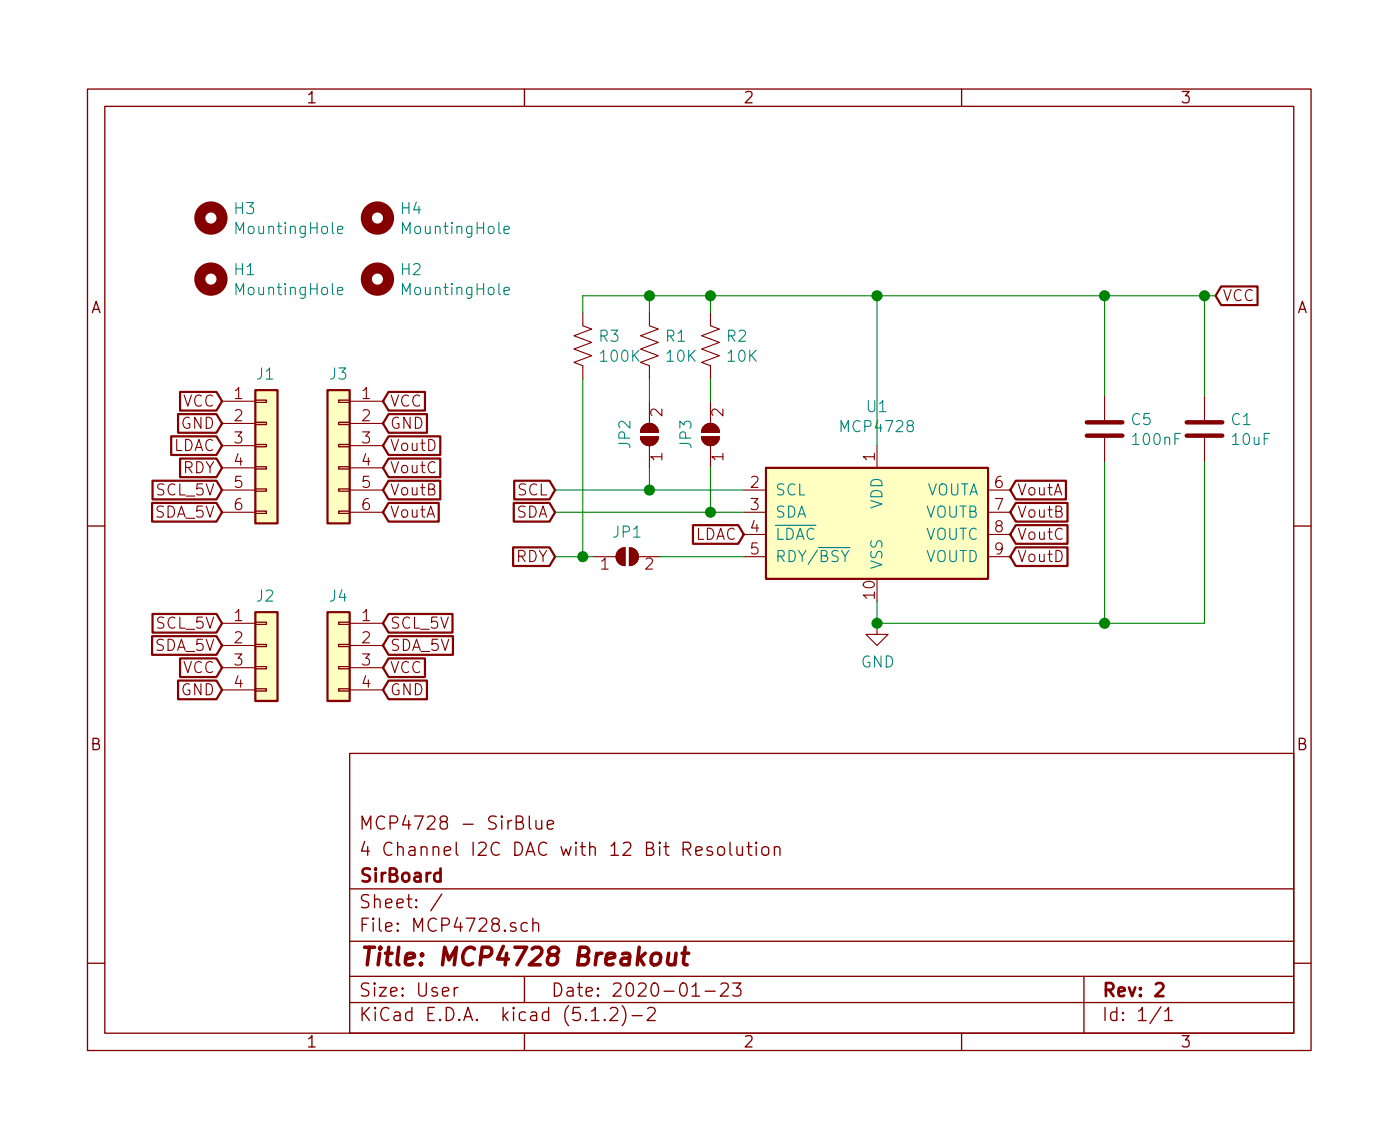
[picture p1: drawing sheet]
EESchema Schematic File Version 4
LIBS:MCP4728-cache
EELAYER 29 0
EELAYER END
$Descr User 6299 5118
encoding utf-8
Sheet 1 1
Title "MCP4728 Breakout "
Date "2020-01-23"
Rev "2"
Comp "SirBoard"
Comment1 "4 Channel I2C DAC with 12 Bit Resolution"
Comment2 "MCP4728 - SirBlue"
Comment3 ""
Comment4 ""
$EndDescr
Text GLabel 1725 2900 2    50   Input ~ 0
SDA_5V
Text GLabel 1725 2800 2    50   Input ~ 0
SCL_5V
Text GLabel 1725 3100 2    50   Input ~ 0
GND
Text GLabel 1725 3000 2    50   Input ~ 0
VCC
Text GLabel 1000 2900 0    50   Input ~ 0
SDA_5V
Text GLabel 1000 2800 0    50   Input ~ 0
SCL_5V
Text GLabel 1000 3100 0    50   Input ~ 0
GND
Text GLabel 1000 3000 0    50   Input ~ 0
VCC
$Comp
L Connector_Generic:Conn_01x04 J4
U 1 1
P 1525 2900
F 0 "J4" H 1525 3125 50  0000 C CNN
F 1 "Conn_01x04" H 1604 2802 50  0001 L CNN
F 2 "SirBoardLibrary:SirBlue_Connector" H 1525 2900 50  0001 C CNN
F 3 "~" H 1525 2900 50  0001 C CNN
F 4 "C160404" H 1525 2900 50  0001 C CNN "Part"
	1    1525 2900
	-1   0    0    -1  
$EndComp
$Comp
L Connector_Generic:Conn_01x04 J2
U 1 1
P 1200 2900
F 0 "J2" H 1150 3125 50  0000 L CNN
F 1 "Conn_01x04" H 1279 2802 50  0001 L CNN
F 2 "SirBoardLibrary:SirBlue_Connector" H 1200 2900 50  0001 C CNN
F 3 "~" H 1200 2900 50  0001 C CNN
F 4 "C160404" H 1200 2900 50  0001 C CNN "Part"
	1    1200 2900
	1    0    0    -1  
$EndComp
Text GLabel 1000 2300 0    50   Input ~ 0
SDA_5V
Text GLabel 1000 2200 0    50   Input ~ 0
SCL_5V
$Comp
L Connector_Generic:Conn_01x06 J3
U 1 1
P 1525 2000
F 0 "J3" H 1525 2325 50  0000 C CNN
F 1 "Conn_01x06" H 1604 1902 50  0001 L CNN
F 2 "Connector_PinHeader_2.54mm:PinHeader_1x06_P2.54mm_Vertical" H 1525 2000 50  0001 C CNN
F 3 "~" H 1525 2000 50  0001 C CNN
	1    1525 2000
	-1   0    0    -1  
$EndComp
$Comp
L Connector_Generic:Conn_01x06 J1
U 1 1
P 1200 2000
F 0 "J1" H 1150 2325 50  0000 L CNN
F 1 "Conn_01x06" H 1279 1902 50  0001 L CNN
F 2 "Connector_PinHeader_2.54mm:PinHeader_1x06_P2.54mm_Vertical" H 1200 2000 50  0001 C CNN
F 3 "~" H 1200 2000 50  0001 C CNN
	1    1200 2000
	1    0    0    -1  
$EndComp
$Comp
L Mechanical:MountingHole H1
U 1 1
P 950 1250
F 0 "H1" H 1050 1295 50  0000 L CNN
F 1 "MountingHole" H 1050 1205 50  0000 L CNN
F 2 "SirBoardLibrary:MountingHole_M2.5_SirBoard" H 950 1250 50  0001 C CNN
F 3 "~" H 950 1250 50  0001 C CNN
	1    950  1250
	1    0    0    -1  
$EndComp
$Comp
L Mechanical:MountingHole H2
U 1 1
P 1700 1250
F 0 "H2" H 1800 1295 50  0000 L CNN
F 1 "MountingHole" H 1800 1205 50  0000 L CNN
F 2 "SirBoardLibrary:MountingHole_M2.5_SirBoard" H 1700 1250 50  0001 C CNN
F 3 "~" H 1700 1250 50  0001 C CNN
	1    1700 1250
	1    0    0    -1  
$EndComp
Text GLabel 1000 1900 0    50   Input ~ 0
GND
$Comp
L Mechanical:MountingHole H3
U 1 1
P 950 975
F 0 "H3" H 1050 1020 50  0000 L CNN
F 1 "MountingHole" H 1050 930 50  0000 L CNN
F 2 "SirBoardLibrary:MountingHole_M2.5_SirBoard" H 950 975 50  0001 C CNN
F 3 "~" H 950 975 50  0001 C CNN
	1    950  975 
	1    0    0    -1  
$EndComp
$Comp
L Mechanical:MountingHole H4
U 1 1
P 1700 975
F 0 "H4" H 1800 1020 50  0000 L CNN
F 1 "MountingHole" H 1800 930 50  0000 L CNN
F 2 "SirBoardLibrary:MountingHole_M2.5_SirBoard" H 1700 975 50  0001 C CNN
F 3 "~" H 1700 975 50  0001 C CNN
	1    1700 975 
	1    0    0    -1  
$EndComp
Text GLabel 1000 1800 0    50   Input ~ 0
VCC
Text GLabel 5475 1325 2    50   Input ~ 0
VCC
$Comp
L power:GND #PWR0106
U 1 1
P 3950 2800
F 0 "#PWR0106" H 3950 2550 50  0001 C CNN
F 1 "GND" H 3954 2628 50  0000 C CNN
F 2 "" H 3950 2800 50  0001 C CNN
F 3 "" H 3950 2800 50  0001 C CNN
	1    3950 2800
	1    0    0    -1  
$EndComp
Text GLabel 2500 2300 0    50   Input ~ 0
SDA
Text GLabel 2500 2200 0    50   Input ~ 0
SCL
$Comp
L Device:R_US R2
U 1 1
P 3200 1550
F 0 "R2" H 3268 1595 50  0000 L CNN
F 1 "10K" H 3268 1505 50  0000 L CNN
F 2 "Resistor_SMD:R_0603_1608Metric" V 3240 1540 50  0001 C CNN
F 3 "~" H 3200 1550 50  0001 C CNN
F 4 "C99198" H 3200 1550 50  0001 C CNN "Part"
	1    3200 1550
	1    0    0    -1  
$EndComp
$Comp
L Device:R_US R1
U 1 1
P 2925 1550
F 0 "R1" H 2993 1595 50  0000 L CNN
F 1 "10K" H 2993 1505 50  0000 L CNN
F 2 "Resistor_SMD:R_0603_1608Metric" V 2965 1540 50  0001 C CNN
F 3 "~" H 2925 1550 50  0001 C CNN
F 4 "C99198" H 2925 1550 50  0001 C CNN "Part"
	1    2925 1550
	1    0    0    -1  
$EndComp
Wire Wire Line
	2925 1400 2925 1325
Wire Wire Line
	3200 1400 3200 1325
Wire Wire Line
	5475 1325 5425 1325
$Comp
L Device:C C5
U 1 1
P 4975 1925
F 0 "C5" H 5090 1970 50  0000 L CNN
F 1 "100nF" H 5090 1880 50  0000 L CNN
F 2 "Capacitor_SMD:C_0603_1608Metric" H 5013 1775 50  0001 C CNN
F 3 "~" H 4975 1925 50  0001 C CNN
F 4 "C42998" H 4975 1925 50  0001 C CNN "Part"
	1    4975 1925
	1    0    0    -1  
$EndComp
$Comp
L Device:C C1
U 1 1
P 5425 1925
F 0 "C1" H 5540 1970 50  0000 L CNN
F 1 "10uF" H 5540 1880 50  0000 L CNN
F 2 "Capacitor_SMD:C_0805_2012Metric" H 5463 1775 50  0001 C CNN
F 3 "~" H 5425 1925 50  0001 C CNN
F 4 "C95841" H 5425 1925 50  0001 C CNN "Part"
	1    5425 1925
	1    0    0    -1  
$EndComp
$Comp
L Analog_DAC:MCP4728 U1
U 1 1
P 3950 2300
F 0 "U1" H 3950 2778 50  0000 C CNN
F 1 "MCP4728" H 3950 2688 50  0000 C CNN
F 2 "Package_SO:MSOP-10_3x3mm_P0.5mm" H 3950 1700 50  0001 C CNN
F 3 "http://ww1.microchip.com/downloads/en/DeviceDoc/22187E.pdf" H 3950 2550 50  0001 C CNN
F 4 "C108207" H 3950 2300 50  0001 C CNN "Part"
	1    3950 2300
	1    0    0    -1  
$EndComp
$Comp
L Jumper:SolderJumper_2_Open JP2
U 1 1
P 2925 1950
F 0 "JP2" H 2925 2063 50  0000 C CNN
F 1 "SolderJumper_2_Open" H 2925 2063 50  0001 C CNN
F 2 "Jumper:SolderJumper-2_P1.3mm_Open_RoundedPad1.0x1.5mm" H 2925 1950 50  0001 C CNN
F 3 "~" H 2925 1950 50  0001 C CNN
	1    2925 1950
	0    -1   -1   0   
$EndComp
$Comp
L Jumper:SolderJumper_2_Open JP3
U 1 1
P 3200 1950
F 0 "JP3" H 3200 2063 50  0000 C CNN
F 1 "SolderJumper_2_Open" H 3200 2063 50  0001 C CNN
F 2 "Jumper:SolderJumper-2_P1.3mm_Open_RoundedPad1.0x1.5mm" H 3200 1950 50  0001 C CNN
F 3 "~" H 3200 1950 50  0001 C CNN
	1    3200 1950
	0    -1   -1   0   
$EndComp
Wire Wire Line
	3200 1800 3200 1700
Wire Wire Line
	2925 1700 2925 1800
Text GLabel 3350 2400 0    50   Input ~ 0
LDAC
$Comp
L Jumper:SolderJumper_2_Open JP1
U 1 1
P 2825 2500
F 0 "JP1" H 2825 2613 50  0000 C CNN
F 1 "SolderJumper_2_Open" H 2825 2613 50  0001 C CNN
F 2 "Jumper:SolderJumper-2_P1.3mm_Open_RoundedPad1.0x1.5mm" H 2825 2500 50  0001 C CNN
F 3 "~" H 2825 2500 50  0001 C CNN
	1    2825 2500
	1    0    0    -1  
$EndComp
Text GLabel 2500 2500 0    50   Input ~ 0
RDY
Connection ~ 2925 2200
Wire Wire Line
	2925 2200 3350 2200
Connection ~ 3200 2300
Wire Wire Line
	3200 2300 3350 2300
Wire Wire Line
	2500 2200 2925 2200
Wire Wire Line
	2500 2300 3200 2300
Wire Wire Line
	2925 2100 2925 2200
Wire Wire Line
	3200 2100 3200 2300
Wire Wire Line
	2975 2500 3350 2500
$Comp
L Device:R_US R3
U 1 1
P 2625 1550
F 0 "R3" H 2693 1595 50  0000 L CNN
F 1 "100K" H 2693 1505 50  0000 L CNN
F 2 "Resistor_SMD:R_0603_1608Metric" V 2665 1540 50  0001 C CNN
F 3 "~" H 2625 1550 50  0001 C CNN
F 4 "C14675" H 2625 1550 50  0001 C CNN "Part"
	1    2625 1550
	1    0    0    -1  
$EndComp
Connection ~ 3200 1325
Wire Wire Line
	2925 1325 3200 1325
Wire Wire Line
	2925 1325 2625 1325
Wire Wire Line
	2625 1325 2625 1400
Connection ~ 2925 1325
Wire Wire Line
	2625 1700 2625 2500
Wire Wire Line
	2500 2500 2625 2500
Connection ~ 2625 2500
Wire Wire Line
	2625 2500 2675 2500
Text GLabel 4550 2200 2    50   Input ~ 0
VoutA
Text GLabel 4550 2300 2    50   Input ~ 0
VoutB
Text GLabel 4550 2400 2    50   Input ~ 0
VoutC
Text GLabel 4550 2500 2    50   Input ~ 0
VoutD
Wire Wire Line
	5425 1775 5425 1325
Connection ~ 5425 1325
Wire Wire Line
	5425 1325 4975 1325
Wire Wire Line
	4975 1775 4975 1325
Connection ~ 4975 1325
Wire Wire Line
	4975 2075 4975 2800
Wire Wire Line
	4975 2800 3950 2800
Wire Wire Line
	5425 2075 5425 2800
Wire Wire Line
	5425 2800 4975 2800
Connection ~ 4975 2800
Wire Wire Line
	3950 2800 3950 2700
Connection ~ 3950 2800
Text GLabel 1725 2300 2    50   Input ~ 0
VoutA
Text GLabel 1725 2200 2    50   Input ~ 0
VoutB
Text GLabel 1725 2100 2    50   Input ~ 0
VoutC
Text GLabel 1725 2000 2    50   Input ~ 0
VoutD
Text GLabel 1725 1900 2    50   Input ~ 0
GND
Text GLabel 1725 1800 2    50   Input ~ 0
VCC
Text GLabel 1000 2000 0    50   Input ~ 0
LDAC
Text GLabel 1000 2100 0    50   Input ~ 0
RDY
Wire Wire Line
	3950 2000 3950 1325
Wire Wire Line
	3200 1325 3950 1325
Connection ~ 3950 1325
Wire Wire Line
	3950 1325 4975 1325
$EndSCHEMATC
